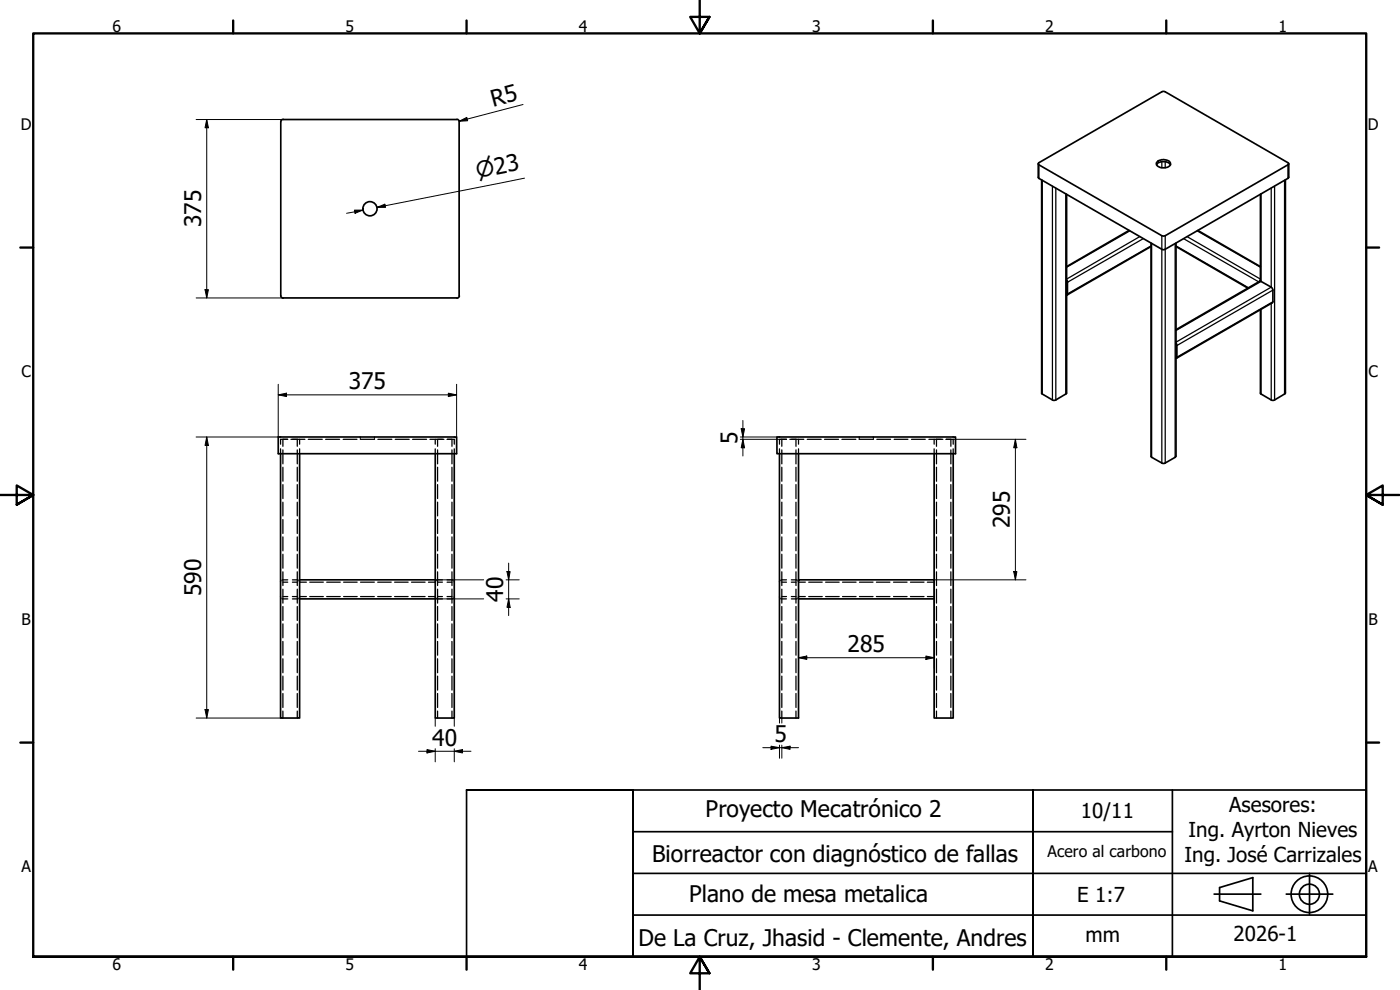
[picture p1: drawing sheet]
<svg xmlns="http://www.w3.org/2000/svg" width="420mm" height="297mm" viewBox="0 0 420 297" stroke-linecap="round" stroke-linejoin="round" font-family="sans-serif">
<!-- layer: Hidden (ISO) -->
<g fill="none" stroke="#000" stroke-width=".38">
<path d="M84.2 134.7v1.4M84.9 131.8v2.1M84.9 135v4.2M86.4 131.8h-2.2v1.5M87.3 131.8h4.2M89.2 131.8v2.1M89.2 135v4.2M89.9 131.8v1.5M89.9 134.7v1.4M92.5 131.8h4.2M97.7 131.8h4.2M103 131.8h4.1"/>
<path d="M108.1 131.1v.3M108.1 131.6v.2M108.2 131.8h4.1M112.4 131.1v.3M112.4 131.6v.2M113.4 131.8h4.2M118.6 131.8h4.2M123.8 131.8h4.2M129 131.8h4.2M130.6 131.8v1.5M130.6 134.7v1.4M131.3 135v4.2"/>
<path d="M132.8 131.8h-1.5v2.1M134.2 131.8h2.1v1.5M135.6 131.8v2.1M135.6 135v4.2M136.3 134.7v1.4M233.9 133.3v-1.5h2.1h-1.4v2.1M233.9 134.7v1.4M234.6 135v4.2M237 131.8h4.2M238.9 131.8v2.1M238.9 135v4.2M239.6 131.8v1.5"/>
<path d="M239.6 134.7v1.4M242.3 131.8h4.1M247.5 131.8h4.2M252.7 131.8h4.2M257.9 131.6v.2h4.2M257.9 131.1v.3M262.1 131.1v.3M262.1 131.6v.2M263.1 131.8h4.2M268.4 131.8h4.1M273.6 131.8h4.1M278.8 131.8h4.2"/>
<path d="M280.4 131.8v1.5M280.4 134.7v1.4M281.1 131.8v2.1M281.1 135v4.2M283.9 131.8h2.2v1.5M285.4 131.8v2.1M285.4 135v4.2M286.1 134.7v1.4M84.9 140.2v4.2M84.9 145.4v4.2M84.9 150.7v4.1M84.9 155.9v4.2"/>
<path d="M89.2 140.2v4.2M89.2 145.4v4.2M89.2 150.7v4.1M89.2 155.9v4.2M131.3 140.2v4.2M131.3 145.4v4.2M131.3 150.7v4.1M131.3 155.9v4.2M135.6 140.2v4.2M135.6 145.4v4.2M135.6 150.7v4.1M135.6 155.9v4.2"/>
<path d="M234.6 140.2v4.2M234.6 145.4v4.2M234.6 150.7v4.1M234.6 155.9v4.2M238.9 140.2v4.2M238.9 145.4v4.2M238.9 150.7v4.1M238.9 155.9v4.2M281.1 140.2v4.2M281.1 145.4v4.2M281.1 150.7v4.1M281.1 155.9v4.2"/>
<path d="M285.4 140.2v4.2M285.4 145.4v4.2M285.4 150.7v4.1M285.4 155.9v4.2M84.2 179l.1 .4M84.3 174.4l-.1 .3M84.6 179.6l1.8 .1M84.9 161.1v4.2M84.9 166.3v4.2M84.9 171.6v4.1M84.9 176.8v4.2M84.9 174.7h1.5"/>
<path d="M84.9 179h1.5M86.4 174l-1.8 .1M87.8 174l1.7 .1M87.8 174.7h1.4M87.8 179h1.4M89.2 161.1v4.2M89.2 166.3v4.2M89.2 171.6v4.1M89.2 176.8v4.2M89.5 179.6l-1.7 .1M89.8 174.4l.1 .3h2M91.9 179h-2l-.1 .4"/>
<path d="M93 174.7h4M93 179h4M98 174.7h4.1M98 179h4.1M103.1 174.7h4.1M103.1 179h4.1M108.2 174.7h4.1M108.2 179h4.1M113.3 174.7h4.1M113.3 179h4.1M118.4 174.7h4.1M118.4 179h4.1"/>
<path d="M123.5 174.7h4.1M123.5 179h4.1M128.6 179h2l.1 .4M130.7 174.4l-.1 .3h-2M131 179.6l1.8 .1M131.3 161.1v4.2M131.3 166.3v4.2M131.3 171.6v4.1M131.3 176.8v4.2M131.3 174.7h1.5M131.3 179h1.5M132.8 174l-1.8 .1"/>
<path d="M134.2 174l1.8 .1M134.2 174.7h1.4M134.2 179h1.4M135.6 161.1v4.2M135.6 166.3v4.2M135.6 171.6v4.1M135.6 176.8v4.2M136 179.6l-1.8 .1M136.3 174.4v.3M136.3 179v.4M233.9 179l.1 .4M234 174.4l-.1 .3"/>
<path d="M234.3 179.6l1.7 .1M234.6 174.7h1.4M234.6 179h1.4M234.6 161.1v4.2M234.6 166.3v4.2M234.6 171.6v4.1M234.6 176.8v4.2M236 174l-1.7 .1M237.5 174l1.8 .1M237.5 174.7h1.4M237.5 179h1.4M238.9 161.1v4.2"/>
<path d="M238.9 166.3v4.2M238.9 171.6v4.1M238.9 176.8v4.2M239.3 179.6l-1.8 .1M239.5 174.4l.1 .3h2.1M241.7 179h-2.1l-.1 .4M242.7 174.7h4.1M242.7 179h4.1M247.8 174.7h4M247.8 179h4M252.9 174.7h4M252.9 179h4"/>
<path d="M257.9 174.7h4.1M257.9 179h4.1M263 174.7h4.1M263 179h4.1M268.2 174.7h4M268.2 179h4M273.2 174.7h4.1M273.2 179h4.1M278.3 174.7h2.1M278.3 179h2.1M281.1 161.1v4.2M281.1 166.3v4.2"/>
<path d="M281.1 171.6v4.1M281.1 176.8v4.2M285.4 161.1v4.2M285.4 166.3v4.2M285.4 171.6v4.1M285.4 176.8v4.2M84.9 182v4.2M84.9 187.2v4.2M84.9 192.5v4.1M84.9 197.7v4.2M89.2 182v4.2M89.2 187.2v4.2"/>
<path d="M89.2 192.5v4.1M89.2 197.7v4.2M131.3 182v4.2M131.3 187.2v4.2M131.3 192.5v4.1M131.3 197.7v4.2M135.6 182v4.2M135.6 187.2v4.2M135.6 192.5v4.1M135.6 197.7v4.2M234.6 182v4.2M234.6 187.2v4.2"/>
<path d="M234.6 192.5v4.1M234.6 197.7v4.2M238.9 182v4.2M238.9 187.2v4.2M238.9 192.5v4.1M238.9 197.7v4.2M281.1 182v4.2M281.1 187.2v4.2M281.1 192.5v4.1M281.1 197.7v4.2M285.4 182v4.2M285.4 187.2v4.2"/>
<path d="M285.4 192.5v4.1M285.4 197.7v4.2M84.9 202.9v4.2M84.9 208.1v4.2M84.9 213.3v2.1M89.2 202.9v4.2M89.2 208.1v4.2M89.2 213.3v2.1M131.3 202.9v4.2M131.3 208.1v4.2M131.3 213.3v2.1M135.6 202.9v4.2"/>
<path d="M135.6 208.1v4.2M135.6 213.3v2.1M234.6 202.9v4.2M234.6 208.1v4.2M234.6 213.3v2.1M238.9 202.9v4.2M238.9 208.1v4.2M238.9 213.3v2.1M281.1 202.9v4.2M281.1 208.1v4.2M281.1 213.3v2.1M285.4 202.9v4.2"/>
<path d="M285.4 208.1v4.2M285.4 213.3v2.1"/>
</g>
<!-- layer: Visible (ISO) -->
<g fill="none" stroke="#000" stroke-width=".51">
<path d="M85 35.9h52.1M85 35.8l-.5 .2-.2 .5v52.2M137.1 35.8l.5 .2 .3 .5-.1 52.2M311.6 49.1v4.2l.2 .2 37.2 21.4 .7-.1 36.8-21.3 .3-.3v-4.1M311.7 48.9l37-21.4 .7-.1 37.4 21.7-37.6 21.8-37.4-21.4zM312.6 54v64l3.6 2.1 .7-.1 3.2-2v-59.7M347.1 49.5a2.77 2.77 0 0 1 4.2 0M347.3 48.6a2.78 2.78 0 0 1 3.9 .2 1.32 1.32 0 0 1-1.6 1.5 2 2 0 0 1-2.6-1.4zM378.3 58.3v26.1M385.8 54v64l-3.6 2.1-.7-.1-3.2-2v-25.1M338.8 69.1l-18.7 10.9M345.4 72.9v64.1l3.6 2.1 .7-.2 3.2-2v-64"/>
<path d="M345.4 74l-25.2 14.5M352.9 74l21.6 12.5M359.5 69.1l18.8 10.9M84.3 88.7l.2 .5 .5 .3M85 89.4h52.1M137.9 88.7l-.3 .5-.5 .3M320.1 84l.3 .4v4l-.3 .2M352.9 98.9l25.2-14.5 3.4 1.8 .5 .5v4.1l-28.9 16.7M378.3 84l-.3 .4M352.9 103l.3 .4v4l-.3 .1M83.5 131.1h53.5v5h-53.5zM84.2 136.1v79.3h5.7v-79.3"/>
<path d="M130.6 136.1v79.3h5.7v-79.3M233.2 131.1h53.6v5h-53.6zM233.9 136.1v79.3h5.7v-35.7M239.6 136.1v37.9M280.4 136.1v37.9M286.1 136.1v79.3h-5.7v-35.7M89.9 174h40.7M89.9 179.7h40.7M239.6 174h40.8v5.7h-40.8z"/>
<circle cx="111" cy="62.6" r="2.13"/>
</g>
<!-- layer: Visible Narrow (ISO) -->
<g fill="none" stroke="#000" stroke-width=".38">
<path d="M311.8 49.5v4M312.8 54.1v64.1M315.8 55.9v64.1M316.9 56.4v63.6M319.8 58.2v60M348.7 48.5v1.8M349.7 48.5v1.8M378.5 58.2v26.2l-25.6 14.8M381.5 56.4v29.8l-28.6 16.5M382.5 55.9v64.1M385.5 54.1v64.1M386.5 49.5v4"/>
<path d="M339.1 69.3l-19 10.9M342.1 71l-22 12.7M343.1 71.6l-22.7 13.1M345.4 73.8l-25 14.4M345.6 73.1v64.1M348.7 70.7v68.2M349.7 70.7v68.2M352.7 73.1v64.1M352.9 73.8l21.8 12.5M355.2 71.6l22.6 13M356.2 71l22.1 12.7M359.3 69.3l19 10.9"/>
<path d="M378.5 92.8v25.4M381.5 91v29M382 87l-28.8 16.7M382 90.5l-28.8 16.7"/>
</g>
<!-- layer: Border (ISO) -->
<g fill="none" stroke="#000" stroke-width=".7">
<path d="M70 6.1v3.9M140 6.1v3.9M210 0v10l-2.9-4.9h5.8l-2.9 4.9 2.9-4.9M280 6.1v3.9M350 6.1v3.9M6.1 74.3h3.9M410 74.3h3.9M0 148.5h10l-5-2.8v5.7l5-2.9-5 2.9M420 148.5h-10l5-2.8v5.7l-5-2.9 5 2.9M6.1 222.8h3.9M410 222.8h3.9M10 287.1v-277.1h400v277.1h-400h400"/>
<path d="M70 287.1v3.8M140 287.1v3.8M212.9 292l-2.9-4.9 2.9 4.9h-5.8l2.9-4.9v9.9M280 287.1v3.8M350 287.1v3.8"/>
</g>
<!-- layer: Title (ISO) -->
<g fill="none" stroke="#000" stroke-width=".51">
<path d="M140 237h50h-50v50.1h50v-50.1M190 237v50.1zM190 237h220v50.1h-220zM310 237v50.1v-50.1M351.9 237v50.1h-41.9M190 249.5h161.9M310 257v20M190 262.1h220M190 274.6h220M310 262.1v12.5M364.4 268.3h14M366 266.3l10-3v10l-10-3z"/>
<path d="M386 268.3h14M393 262.1v12.3"/>
<circle cx="393" cy="268.3" r="5.5"/>
<circle cx="393" cy="268.3" r="3"/>
</g>
<!-- layer: Dimension (ISO) -->
<g fill="none" stroke="#000" stroke-width=".3">
<path d="M58.9 35.9h26.1M62 35.9l.5 2.4h-1zM62 35.9v53.5M137.8 36.4l2.3-1.2 .2 1zM157 31.4l-19.2 5M157.4 53.5l-44.2 8.7 2.4-.5M106.4 63h2.5l-2.3 1zM108.9 63l-4.9 1M113.2 62.2l2.3-.9 .2 .9zM58.9 89.4h26.1M61.5 86.9h1l-.5 2.5zM83.5 118.5l2.5-.5v1z"/>
<path d="M83.5 118.5h53.5M83.5 115.3v15.8M134.6 118l2.4 .5-2.4 .5zM137 115.3v15.8M58.9 131.1h25.3M62 131.1l.5 2.6h-1zM62 131.1v84.3M222.2 131.1h11.7M222.2 131.8h12.4M222.4 128.6h1.1l-.6 2.5zM222.9 131.8l.6 2.6h-1.1zM222.9 126.2v10.6"/>
<path d="M286.1 131.8h21.8M304.7 131.8l.5 2.6h-1zM304.7 131.8v42.2M130.6 179.7h14.6M130.6 174h14.6M151.9 179.7h3.9M151.9 174h3.9M152.1 171.5h1l-.4 2.5zM152.7 179.7l.4 2.5h-1zM152.7 169v15.7M239.6 174v26.5M304.2 171.5h1l-.5 2.5z"/>
<path d="M307.9 174h-27.5v26.5M239.6 197.3l2.5-.5v1.1zM239.6 197.3h40.8M277.9 196.8l2.5 .5-2.5 .6zM58.9 215.4h26M61.5 212.9h1l-.5 2.5zM130.6 215.4v2.5M136.3 215.4v2.5M233.9 215.4v1.6M234.6 215.4v1.6M125.6 225.4h15.8M128.1 224.9l2.5 .5-2.5 .5z"/>
<path d="M130.6 224.6v4M136.3 225.4l2.5-.5v1zM136.3 224.6v4M228.9 224.3h10.7M231.4 223.9l2.5 .4-2.5 .5zM233.9 223.6v3.9M234.6 224.3l2.5-.4v.9zM234.6 223.6v3.9"/>
</g>
<g fill="#000">
<path d="M62 35.9l.5 2.4h-1zM137.8 36.4l2.3-1.2 .2 1zM106.4 63h2.5l-2.3 1zM113.2 62.2l2.3-.9 .2 .9zM61.5 86.9h1l-.5 2.5zM83.5 118.5l2.5-.5v1zM134.6 118l2.4 .5-2.4 .5zM62 131.1l.5 2.6h-1zM222.4 128.6h1.1l-.6 2.5zM222.9 131.8l.6 2.6h-1.1zM304.7 131.8l.5 2.6h-1zM152.1 171.5h1l-.4 2.5z"/>
<path d="M304.2 171.5h1l-.5 2.5zM152.7 179.7l.4 2.5h-1zM239.6 197.3l2.5-.5v1.1zM277.9 196.8l2.5 .5-2.5 .6zM61.5 212.9h1l-.5 2.5zM128.1 224.9l2.5 .5-2.5 .5zM136.3 225.4l2.5-.5v1zM231.4 223.9l2.5 .4-2.5 .5zM234.6 224.3l2.5-.4v.9z"/>
</g>
<g font-size="6.9">
<text x="148" y="32" transform="rotate(-15 148 32)">R5</text>
<text x="60.4" y="68.2" transform="rotate(-90 60.4 68.2)">375</text>
<text x="104.6" y="116.8">375</text>
<text x="221.3" y="133.3" transform="rotate(-90 221.3 133.3)">5</text>
<text x="303.1" y="158.5" transform="rotate(-90 303.1 158.5)">295</text>
<text x="60.4" y="178.9" transform="rotate(-90 60.4 178.9)">590</text>
<text x="151" y="180.6" transform="rotate(-90 151 180.6)">40</text>
<text x="254.4" y="195.7">285</text>
<text x="129.7" y="223.8">40</text>
<text x="232.4" y="222.7">5</text>
<text x="211.8" y="245.2">Proyecto Mecatrónico 2</text>
<text x="195.7" y="258.7">Biorreactor con diagnóstico de fallas</text>
<text x="206.8" y="270.7">Plano de mesa metalica</text>
<text x="191.6" y="283.8">De La Cruz, Jhasid - Clemente, Andres</text>
</g>
<text font-size="6.5" x="143.3" y="53.5" transform="rotate(-11 143.3 53.5)">⌀23</text>
<g font-size="6.2">
<text x="324.4" y="245.5">10/11</text>
<text x="368.9" y="243.7">Asesores:</text>
<text x="356.7" y="251.1">Ing. Ayrton Nieves</text>
<text x="355.5" y="258.5">Ing. José Carrizales</text>
<text x="323.3" y="270.6">E 1:7</text>
<text x="325.8" y="282.8">mm</text>
<text x="370.2" y="282.4">2026-1</text>
</g>
<g font-size="4.8">
<text x="33.7" y="9.6">6</text>
<text x="103.7" y="9.6">5</text>
<text x="173.7" y="9.6">4</text>
<text x="243.7" y="9.6">3</text>
<text x="313.7" y="9.6">2</text>
<text x="383.7" y="9.6">1</text>
<text x="6.2" y="38.9">D</text>
<text x="410.5" y="38.9">D</text>
<text x="6.4" y="113.1">C</text>
<text x="410.7" y="113.1">C</text>
<text x="6.4" y="187.4">B</text>
<text x="410.7" y="187.4">B</text>
<text x="314.4" y="257.2">Acero al carbono</text>
<text x="6.4" y="261.7">A</text>
<text x="410.7" y="261.7">A</text>
<text x="33.7" y="290.9">6</text>
<text x="103.7" y="290.9">5</text>
<text x="173.7" y="290.9">4</text>
<text x="243.7" y="290.9">3</text>
<text x="313.7" y="290.9">2</text>
<text x="383.7" y="290.9">1</text>
</g>
</svg>
